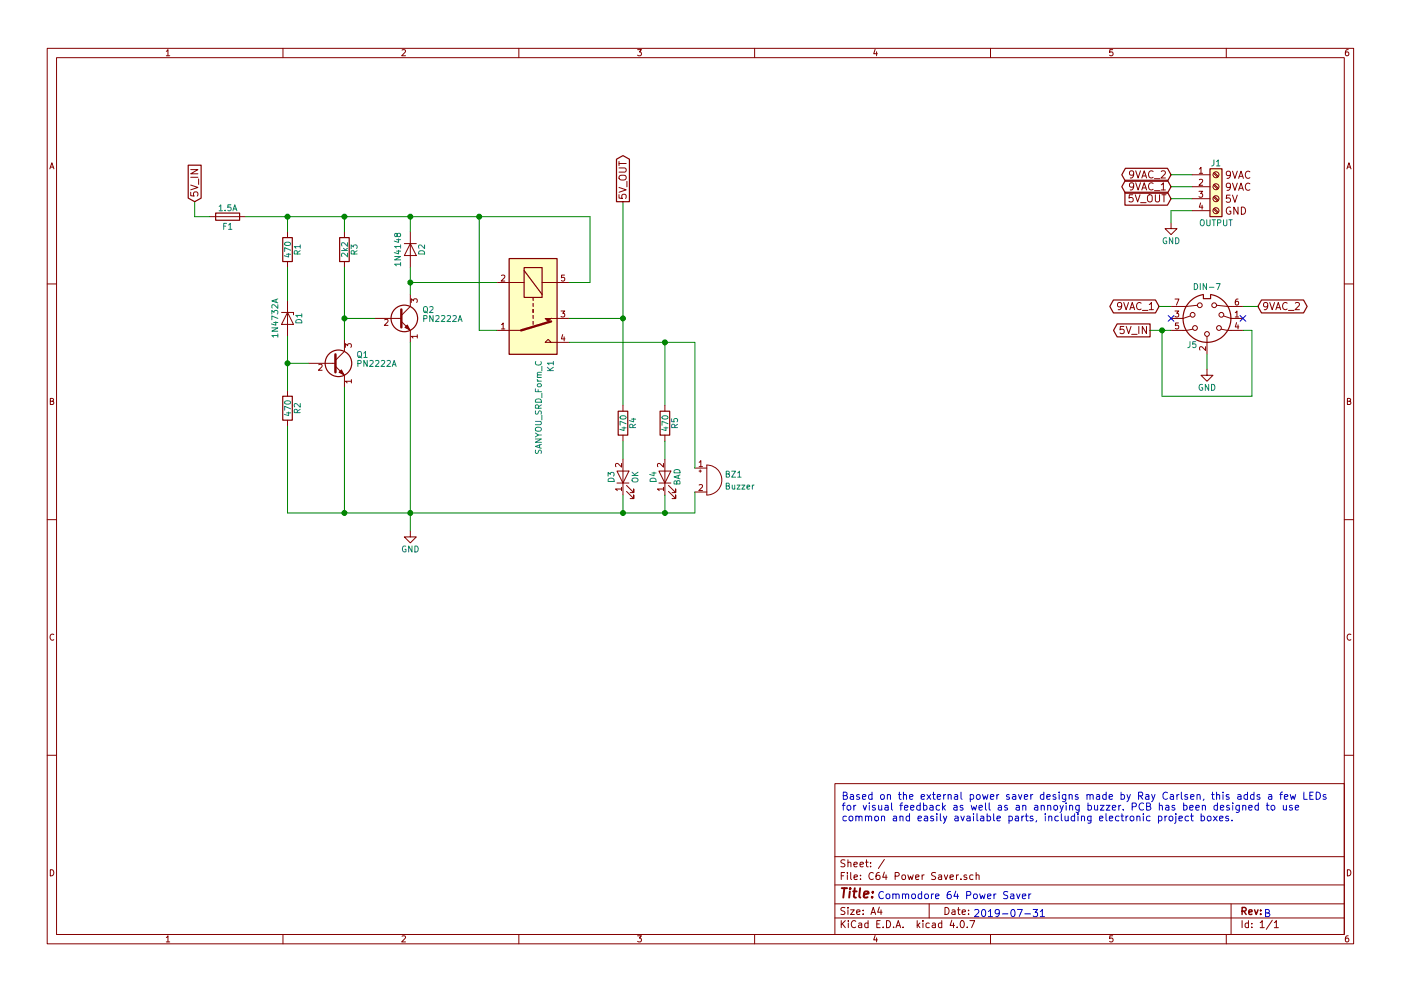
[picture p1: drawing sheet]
EESchema Schematic File Version 2
LIBS:power
LIBS:device
LIBS:switches
LIBS:relays
LIBS:motors
LIBS:transistors
LIBS:conn
LIBS:linear
LIBS:regul
LIBS:74xx
LIBS:cmos4000
LIBS:adc-dac
LIBS:memory
LIBS:xilinx
LIBS:microcontrollers
LIBS:dsp
LIBS:microchip
LIBS:analog_switches
LIBS:motorola
LIBS:texas
LIBS:intel
LIBS:audio
LIBS:interface
LIBS:digital-audio
LIBS:philips
LIBS:display
LIBS:cypress
LIBS:siliconi
LIBS:opto
LIBS:atmel
LIBS:contrib
LIBS:valves
LIBS:screw_terminal
LIBS:C64 Power Saver-cache
EELAYER 25 0
EELAYER END
$Descr A4 11693 8268
encoding utf-8
Sheet 1 1
Title ""
Date ""
Rev ""
Comp ""
Comment1 ""
Comment2 ""
Comment3 ""
Comment4 ""
$EndDescr
$Comp
L R R1
U 1 1
P 2400 2075
F 0 "R1" V 2480 2075 50  0000 C CNN
F 1 "470" V 2400 2075 50  0000 C CNN
F 2 "Resistors_THT:R_Axial_DIN0207_L6.3mm_D2.5mm_P10.16mm_Horizontal" V 2330 2075 50  0001 C CNN
F 3 "" H 2400 2075 50  0001 C CNN
	1    2400 2075
	1    0    0    -1  
$EndComp
$Comp
L R R2
U 1 1
P 2400 3400
F 0 "R2" V 2480 3400 50  0000 C CNN
F 1 "470" V 2400 3400 50  0000 C CNN
F 2 "Resistors_THT:R_Axial_DIN0207_L6.3mm_D2.5mm_P10.16mm_Horizontal" V 2330 3400 50  0001 C CNN
F 3 "" H 2400 3400 50  0001 C CNN
	1    2400 3400
	1    0    0    -1  
$EndComp
$Comp
L R R3
U 1 1
P 2875 2075
F 0 "R3" V 2955 2075 50  0000 C CNN
F 1 "2k2" V 2875 2075 50  0000 C CNN
F 2 "Resistors_THT:R_Axial_DIN0207_L6.3mm_D2.5mm_P10.16mm_Horizontal" V 2805 2075 50  0001 C CNN
F 3 "" H 2875 2075 50  0001 C CNN
	1    2875 2075
	1    0    0    -1  
$EndComp
$Comp
L D_Zener D1
U 1 1
P 2400 2650
F 0 "D1" H 2400 2750 50  0000 C CNN
F 1 "1N4732A" H 2400 2550 50  0000 C CNN
F 2 "Diodes_THT:D_T-1_P10.16mm_Horizontal" H 2400 2650 50  0001 C CNN
F 3 "" H 2400 2650 50  0001 C CNN
	1    2400 2650
	0    1    1    0   
$EndComp
$Comp
L PN2222A Q1
U 1 1
P 2775 3025
F 0 "Q1" H 2975 3100 50  0000 L CNN
F 1 "PN2222A" H 2975 3025 50  0000 L CNN
F 2 "TO_SOT_Packages_THT:TO-92_Inline_Wide" H 2975 2950 50  0001 L CIN
F 3 "" H 2775 3025 50  0001 L CNN
	1    2775 3025
	1    0    0    -1  
$EndComp
$Comp
L D D2
U 1 1
P 3425 2075
F 0 "D2" H 3425 2175 50  0000 C CNN
F 1 "1N4148" H 3425 1975 50  0000 C CNN
F 2 "Diodes_THT:D_DO-35_SOD27_P10.16mm_Horizontal" H 3425 2075 50  0001 C CNN
F 3 "" H 3425 2075 50  0001 C CNN
	1    3425 2075
	0    1    1    0   
$EndComp
$Comp
L PN2222A Q2
U 1 1
P 3325 2650
F 0 "Q2" H 3525 2725 50  0000 L CNN
F 1 "PN2222A" H 3525 2650 50  0000 L CNN
F 2 "TO_SOT_Packages_THT:TO-92_Inline_Wide" H 3525 2575 50  0001 L CIN
F 3 "" H 3325 2650 50  0001 L CNN
	1    3325 2650
	1    0    0    -1  
$EndComp
$Comp
L GND #PWR01
U 1 1
P 3425 4425
F 0 "#PWR01" H 3425 4175 50  0001 C CNN
F 1 "GND" H 3425 4275 50  0000 C CNN
F 2 "" H 3425 4425 50  0001 C CNN
F 3 "" H 3425 4425 50  0001 C CNN
	1    3425 4425
	1    0    0    -1  
$EndComp
$Comp
L R R5
U 1 1
P 5550 3525
F 0 "R5" V 5630 3525 50  0000 C CNN
F 1 "470" V 5550 3525 50  0000 C CNN
F 2 "Resistors_THT:R_Axial_DIN0207_L6.3mm_D2.5mm_P10.16mm_Horizontal" V 5480 3525 50  0001 C CNN
F 3 "" H 5550 3525 50  0001 C CNN
	1    5550 3525
	1    0    0    -1  
$EndComp
$Comp
L R R4
U 1 1
P 5200 3525
F 0 "R4" V 5280 3525 50  0000 C CNN
F 1 "470" V 5200 3525 50  0000 C CNN
F 2 "Resistors_THT:R_Axial_DIN0207_L6.3mm_D2.5mm_P10.16mm_Horizontal" V 5130 3525 50  0001 C CNN
F 3 "" H 5200 3525 50  0001 C CNN
	1    5200 3525
	1    0    0    -1  
$EndComp
$Comp
L LED D4
U 1 1
P 5550 3975
F 0 "D4" H 5550 4075 50  0000 C CNN
F 1 "BAD" H 5550 3875 50  0000 C CNN
F 2 "LEDs:LED_D5.0mm" H 5550 3975 50  0001 C CNN
F 3 "" H 5550 3975 50  0001 C CNN
	1    5550 3975
	0    -1   -1   0   
$EndComp
$Comp
L LED D3
U 1 1
P 5200 3975
F 0 "D3" H 5200 4075 50  0000 C CNN
F 1 "OK" H 5200 3875 50  0000 C CNN
F 2 "LEDs:LED_D5.0mm" H 5200 3975 50  0001 C CNN
F 3 "" H 5200 3975 50  0001 C CNN
	1    5200 3975
	0    -1   -1   0   
$EndComp
$Comp
L SANYOU_SRD_Form_C K1
U 1 1
P 4450 2550
F 0 "K1" H 4900 2700 50  0000 L CNN
F 1 "SANYOU_SRD_Form_C" H 4900 2600 50  0000 L CNN
F 2 "Relays_THT:Relay_SPDT_SANYOU_SRD_Series_Form_C" H 5900 2500 50  0001 C CNN
F 3 "" H 4450 2550 50  0001 C CNN
	1    4450 2550
	0    1    1    0   
$EndComp
$Comp
L Fuse F1
U 1 1
P 1900 1800
F 0 "F1" V 1980 1800 50  0000 C CNN
F 1 "1.5A" V 1825 1800 50  0000 C CNN
F 2 "Fuse_Holders_and_Fuses:Fuseholder5x20_horiz_SemiClosed_Casing10x25mm" V 1830 1800 50  0001 C CNN
F 3 "" H 1900 1800 50  0001 C CNN
	1    1900 1800
	0    1    1    0   
$EndComp
Wire Wire Line
	2400 2800 2400 3250
Wire Wire Line
	2575 3025 2400 3025
Connection ~ 2400 3025
Wire Wire Line
	2400 2500 2400 2225
Wire Wire Line
	2875 2225 2875 2825
Wire Wire Line
	2400 3550 2400 4275
Wire Wire Line
	2400 4275 5800 4275
Wire Wire Line
	3425 2850 3425 4425
Connection ~ 3425 4275
Wire Wire Line
	2875 3225 2875 4275
Connection ~ 2875 4275
Wire Wire Line
	3425 2225 3425 2450
Wire Wire Line
	3125 2650 2875 2650
Connection ~ 2875 2650
Wire Wire Line
	5550 3675 5550 3825
Wire Wire Line
	5200 3675 5200 3825
Wire Wire Line
	3425 2350 4150 2350
Connection ~ 3425 2350
Wire Wire Line
	4750 2350 4925 2350
Wire Wire Line
	4925 2350 4925 1800
Wire Wire Line
	4925 1800 2050 1800
Wire Wire Line
	2400 1800 2400 1925
Wire Wire Line
	2875 1925 2875 1800
Connection ~ 2875 1800
Wire Wire Line
	3425 1925 3425 1800
Connection ~ 3425 1800
Wire Wire Line
	4150 2750 4000 2750
Wire Wire Line
	4000 2750 4000 1800
Connection ~ 4000 1800
Wire Wire Line
	5550 4275 5550 4125
Wire Wire Line
	5200 1675 5200 3375
Connection ~ 2400 1800
Wire Wire Line
	1625 1675 1625 1800
Wire Wire Line
	1625 1800 1750 1800
Wire Wire Line
	5200 4125 5200 4275
Connection ~ 5200 4275
Text GLabel 5200 1675 1    60   Output ~ 0
5V_OUT
Text GLabel 1625 1675 1    60   Input ~ 0
5V_IN
Text GLabel 9775 1550 0    60   BiDi ~ 0
9VAC_1
Text GLabel 9775 1450 0    60   BiDi ~ 0
9VAC_2
$Comp
L DIN-7 J5
U 1 1
P 10075 2650
F 0 "J5" H 10200 2875 50  0000 C CNN
F 1 "DIN-7" H 10075 2390 50  0000 C CNN
F 2 "C64_PWR:C64_PWR" H 10075 2650 50  0001 C CNN
F 3 "" H 10075 2650 50  0001 C CNN
	1    10075 2650
	-1   0    0    1   
$EndComp
$Comp
L GND #PWR02
U 1 1
P 10075 3075
F 0 "#PWR02" H 10075 2825 50  0001 C CNN
F 1 "GND" H 10075 2925 50  0000 C CNN
F 2 "" H 10075 3075 50  0001 C CNN
F 3 "" H 10075 3075 50  0001 C CNN
	1    10075 3075
	1    0    0    -1  
$EndComp
Wire Wire Line
	10075 3075 10075 2950
NoConn ~ 10375 2650
NoConn ~ 9775 2650
Text GLabel 9600 2750 0    60   Output ~ 0
5V_IN
Wire Wire Line
	9600 2750 9775 2750
Text GLabel 9675 2550 0    60   BiDi ~ 0
9VAC_1
Text GLabel 10500 2550 2    60   BiDi ~ 0
9VAC_2
Wire Wire Line
	9675 2550 9775 2550
Wire Wire Line
	10375 2550 10500 2550
Wire Wire Line
	4750 2650 5200 2650
Connection ~ 5200 2650
Wire Wire Line
	4750 2850 5800 2850
Wire Wire Line
	5550 2850 5550 3375
Wire Wire Line
	9775 1450 9950 1450
Wire Wire Line
	9775 1550 9950 1550
Text GLabel 9775 1650 0    60   Input ~ 0
5V_OUT
$Comp
L GND #PWR03
U 1 1
P 9775 1850
F 0 "#PWR03" H 9775 1600 50  0001 C CNN
F 1 "GND" H 9775 1700 50  0000 C CNN
F 2 "" H 9775 1850 50  0001 C CNN
F 3 "" H 9775 1850 50  0001 C CNN
	1    9775 1850
	1    0    0    -1  
$EndComp
Wire Wire Line
	9775 1650 9950 1650
Wire Wire Line
	9950 1750 9775 1750
Wire Wire Line
	9775 1750 9775 1850
$Comp
L OUTPUT J1
U 1 1
P 10150 1550
F 0 "J1" H 10150 1750 50  0000 C CNN
F 1 "OUTPUT" H 10150 1250 50  0000 C CNN
F 2 "C64_PWR:OUTPUT_ZIP" H 10150 1550 50  0001 C CNN
F 3 "" H 10150 1550 50  0001 C CNN
	1    10150 1550
	1    0    0    -1  
$EndComp
$Comp
L Buzzer BZ1
U 1 1
P 5900 4000
F 0 "BZ1" H 6050 4050 50  0000 L CNN
F 1 "Buzzer" H 6050 3950 50  0000 L CNN
F 2 "Buzzers_Beepers:Buzzer_12x9.5RM7.6" V 5875 4100 50  0001 C CNN
F 3 "" V 5875 4100 50  0001 C CNN
	1    5900 4000
	1    0    0    -1  
$EndComp
Wire Wire Line
	5800 4275 5800 4100
Connection ~ 5550 4275
Wire Wire Line
	5800 2850 5800 3900
Connection ~ 5550 2850
Wire Wire Line
	9700 2750 9700 3300
Wire Wire Line
	9700 3300 10450 3300
Wire Wire Line
	10450 3300 10450 2750
Wire Wire Line
	10450 2750 10375 2750
Connection ~ 9700 2750
Text Notes 7325 7500 0    60   ~ 0
Commodore 64 Power Saver
Text Notes 7025 6850 0    60   ~ 0
Based on the external power saver designs made by Ray Carlsen, this adds a few LEDs\nfor visual feedback as well as an annoying buzzer. PCB has been designed to use\ncommon and easily available parts, including electronic project boxes.
Text Notes 10550 7650 0    60   ~ 0
B
Text Notes 8125 7650 0    60   ~ 0
2019-07-31
$EndSCHEMATC
